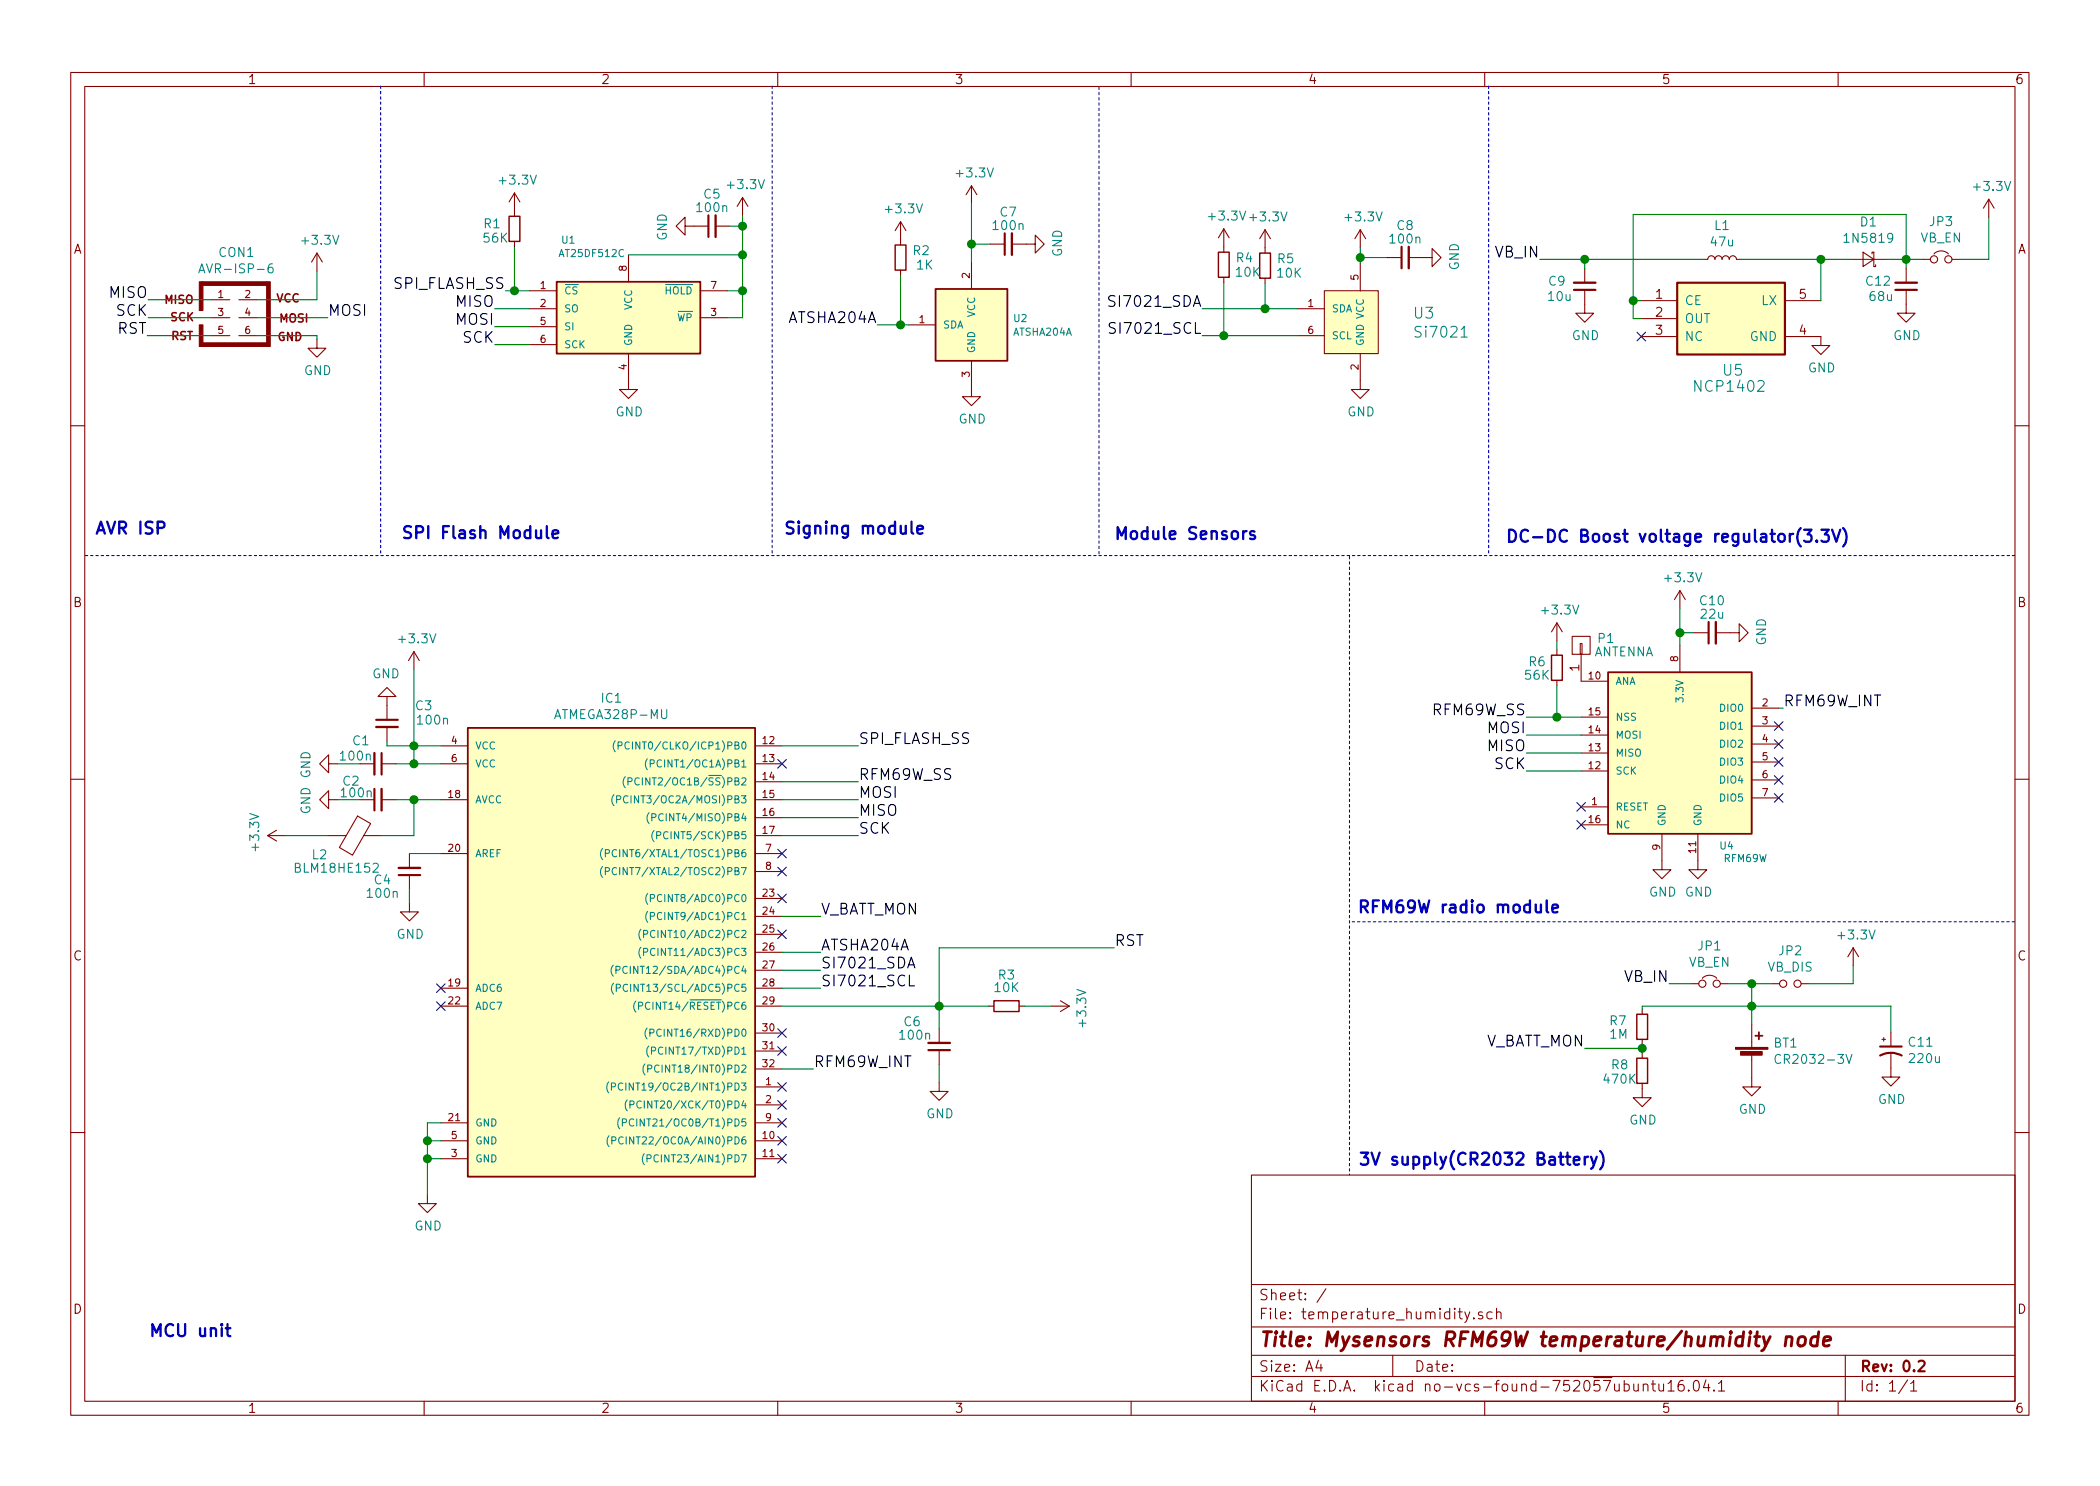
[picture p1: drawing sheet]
EESchema Schematic File Version 2
LIBS:power
LIBS:device
LIBS:transistors
LIBS:conn
LIBS:linear
LIBS:regul
LIBS:74xx
LIBS:cmos4000
LIBS:adc-dac
LIBS:memory
LIBS:xilinx
LIBS:microcontrollers
LIBS:dsp
LIBS:microchip
LIBS:analog_switches
LIBS:motorola
LIBS:texas
LIBS:intel
LIBS:audio
LIBS:interface
LIBS:digital-audio
LIBS:philips
LIBS:display
LIBS:cypress
LIBS:siliconi
LIBS:opto
LIBS:atmel
LIBS:contrib
LIBS:valves
LIBS:ncp1402
LIBS:mysensors_arduino
LIBS:mysensors_connectors
LIBS:mysensors_logic
LIBS:mysensors_mcu
LIBS:mysensors_memories
LIBS:mysensors_network
LIBS:mysensors_radios
LIBS:mysensors_regulators
LIBS:mysensors_security
LIBS:mysensors_sensors
EELAYER 26 0
EELAYER END
$Descr A4 11693 8268
encoding utf-8
Sheet 1 1
Title "Mysensors RFM69W temperature/humidity node"
Date ""
Rev "0.2"
Comp ""
Comment1 ""
Comment2 ""
Comment3 ""
Comment4 ""
$EndDescr
$Comp
L C_Small C4
U 1 1
P 2280 4845
F 0 "C4" H 2430 4895 50  0000 C CNN
F 1 "100n" H 2430 4970 50  0000 C CNN
F 2 "Capacitors_SMD:C_0603_HandSoldering" H 2372 4754 50  0001 L CNN
F 3 "" H 2280 4845 50  0000 C CNN
	1    2280 4845
	-1   0    0    1   
$EndComp
$Comp
L GND #PWR01
U 1 1
P 2280 5020
F 0 "#PWR01" H 2280 4770 50  0001 C CNN
F 1 "GND" H 2285 4847 50  0000 C CNN
F 2 "" H 2280 5020 50  0000 C CNN
F 3 "" H 2280 5020 50  0000 C CNN
	1    2280 5020
	1    0    0    -1  
$EndComp
$Comp
L C_Small C2
U 1 1
P 2105 4445
F 0 "C2" V 2205 4595 50  0000 C CNN
F 1 "100n" V 2140 4565 50  0000 C CNN
F 2 "Capacitors_SMD:C_0603_HandSoldering" H 2197 4354 50  0001 L CNN
F 3 "" H 2105 4445 50  0000 C CNN
	1    2105 4445
	0    -1   -1   0   
$EndComp
$Comp
L C_Small C3
U 1 1
P 2155 4020
F 0 "C3" H 2360 4120 50  0000 C CNN
F 1 "100n" H 2410 4040 50  0000 C CNN
F 2 "Capacitors_SMD:C_0603_HandSoldering" H 2247 3929 50  0001 L CNN
F 3 "" H 2155 4020 50  0000 C CNN
	1    2155 4020
	1    0    0    -1  
$EndComp
$Comp
L GND #PWR02
U 1 1
P 1880 4445
F 0 "#PWR02" H 1880 4195 50  0001 C CNN
F 1 "GND" H 1885 4272 50  0000 C CNN
F 2 "" H 1880 4445 50  0000 C CNN
F 3 "" H 1880 4445 50  0000 C CNN
	1    1880 4445
	0    1    1    0   
$EndComp
$Comp
L GND #PWR03
U 1 1
P 2380 6645
F 0 "#PWR03" H 2380 6395 50  0001 C CNN
F 1 "GND" H 2385 6472 50  0000 C CNN
F 2 "" H 2380 6645 50  0000 C CNN
F 3 "" H 2380 6645 50  0000 C CNN
	1    2380 6645
	1    0    0    -1  
$EndComp
$Comp
L R_Small R3
U 1 1
P 5605 5595
F 0 "R3" V 5430 5595 50  0000 C CNN
F 1 "10K" V 5500 5595 50  0000 C CNN
F 2 "Resistors_SMD:R_0603_HandSoldering" V 5501 5595 50  0001 C CNN
F 3 "" H 5605 5595 50  0000 C CNN
	1    5605 5595
	0    1    1    0   
$EndComp
$Comp
L C_Small C6
U 1 1
P 5230 5820
F 0 "C6" H 5380 5685 50  0000 C CNN
F 1 "100n" H 5365 5760 50  0000 C CNN
F 2 "Capacitors_SMD:C_0603_HandSoldering" H 5322 5729 50  0001 L CNN
F 3 "" H 5230 5820 50  0000 C CNN
	1    5230 5820
	-1   0    0    1   
$EndComp
$Comp
L GND #PWR04
U 1 1
P 5230 6020
F 0 "#PWR04" H 5230 5770 50  0001 C CNN
F 1 "GND" H 5235 5847 50  0000 C CNN
F 2 "" H 5230 6020 50  0000 C CNN
F 3 "" H 5230 6020 50  0000 C CNN
	1    5230 6020
	1    0    0    -1  
$EndComp
Text Label 4780 4345 0    60   ~ 0
RFM69W_SS
Text Label 4780 4445 0    60   ~ 0
MOSI
Text Label 4780 4545 0    60   ~ 0
MISO
Text Label 4780 4645 0    60   ~ 0
SCK
Text Label 4530 5945 0    60   ~ 0
RFM69W_INT
Text Notes 7555 5090 0    67   ~ 13
RFM69W radio module
Text Notes 7560 6495 0    67   ~ 13
3V supply(CR2032 Battery)
$Comp
L GND #PWR05
U 1 1
P 1765 1880
F 0 "#PWR05" H 1765 1630 50  0001 C CNN
F 1 "GND" H 1770 1707 50  0000 C CNN
F 2 "" H 1765 1880 50  0000 C CNN
F 3 "" H 1765 1880 50  0000 C CNN
	1    1765 1880
	1    0    0    -1  
$EndComp
Text Label 1825 1760 0    60   ~ 0
MOSI
Text Label 820  1860 2    60   ~ 0
RST
Text Label 825  1760 2    60   ~ 0
SCK
Text Label 825  1660 2    60   ~ 0
MISO
Text Label 6205 5270 0    60   ~ 0
RST
NoConn ~ 4355 4245
NoConn ~ 4355 6045
NoConn ~ 4355 6145
NoConn ~ 4355 6245
NoConn ~ 4355 6345
NoConn ~ 4355 6445
NoConn ~ 2455 5595
Text Notes 525  2980 0    67   ~ 13
AVR ISP
Text Notes 6200 3010 0    67   ~ 13
Module Sensors
Text Notes 825  7450 0    67   ~ 13
MCU unit
$Comp
L R_Small R6
U 1 1
P 8670 3710
F 0 "R6" H 8780 3680 50  0000 C CNN
F 1 "56K" H 8780 3755 50  0000 C CNN
F 2 "Resistors_SMD:R_0603_HandSoldering" V 8566 3710 50  0001 C CNN
F 3 "" H 8670 3710 50  0000 C CNN
	1    8670 3710
	-1   0    0    1   
$EndComp
$Comp
L GND #PWR06
U 1 1
P 9255 4785
F 0 "#PWR06" H 9255 4535 50  0001 C CNN
F 1 "GND" H 9260 4612 50  0000 C CNN
F 2 "" H 9255 4785 50  0000 C CNN
F 3 "" H 9255 4785 50  0000 C CNN
	1    9255 4785
	1    0    0    -1  
$EndComp
$Comp
L GND #PWR07
U 1 1
P 9455 4785
F 0 "#PWR07" H 9455 4535 50  0001 C CNN
F 1 "GND" H 9460 4612 50  0000 C CNN
F 2 "" H 9455 4785 50  0000 C CNN
F 3 "" H 9455 4785 50  0000 C CNN
	1    9455 4785
	1    0    0    -1  
$EndComp
$Comp
L +3.3V #PWR08
U 1 1
P 9355 3380
F 0 "#PWR08" H 9355 3230 50  0001 C CNN
F 1 "+3.3V" H 9370 3553 50  0000 C CNN
F 2 "" H 9355 3380 50  0000 C CNN
F 3 "" H 9355 3380 50  0000 C CNN
	1    9355 3380
	1    0    0    -1  
$EndComp
$Comp
L C_Small C10
U 1 1
P 9535 3515
F 0 "C10" V 9710 3515 50  0000 C CNN
F 1 "22u" V 9635 3515 50  0000 C CNN
F 2 "Capacitors_SMD:C_0603_HandSoldering" H 9627 3424 50  0001 L CNN
F 3 "" H 9535 3515 50  0000 C CNN
	1    9535 3515
	0    -1   -1   0   
$EndComp
$Comp
L GND #PWR09
U 1 1
P 9635 3515
F 0 "#PWR09" H 9635 3265 50  0001 C CNN
F 1 "GND" H 9640 3342 50  0000 C CNN
F 2 "" H 9635 3515 50  0000 C CNN
F 3 "" H 9635 3515 50  0000 C CNN
	1    9635 3515
	0    -1   -1   0   
$EndComp
$Comp
L AVR-ISP-6 CON1
U 1 1
P 1330 1760
F 0 "CON1" H 1317 2125 50  0000 C CNN
F 1 "AVR-ISP-6" H 1317 2034 50  0000 C CNN
F 2 "myfootprints:AVR_ISP_SMT_Small_02x03" V 810 1800 50  0001 C CNN
F 3 "" H 1305 1760 50  0000 C CNN
	1    1330 1760
	1    0    0    -1  
$EndComp
$Comp
L +3.3V #PWR010
U 1 1
P 8670 3560
F 0 "#PWR010" H 8670 3410 50  0001 C CNN
F 1 "+3.3V" H 8685 3733 50  0000 C CNN
F 2 "" H 8670 3560 50  0000 C CNN
F 3 "" H 8670 3560 50  0000 C CNN
	1    8670 3560
	1    0    0    -1  
$EndComp
Text Label 9930 3935 0    60   ~ 0
RFM69W_INT
NoConn ~ 8805 4485
NoConn ~ 9905 4035
NoConn ~ 9905 4135
NoConn ~ 9905 4235
NoConn ~ 9905 4335
$Comp
L CONN_01X01 P1
U 1 1
P 8805 3585
F 0 "P1" V 8840 3395 50  0000 L CNN
F 1 "ANTENNA" V 8765 3180 50  0000 L CNN
F 2 "myfootprints:1pin_smd_2mm" H 8805 3585 50  0001 C CNN
F 3 "" H 8805 3585 50  0000 C CNN
	1    8805 3585
	0    -1   -1   0   
$EndComp
$Comp
L ATMEGA328P-MU IC1
U 1 1
P 3355 5245
F 0 "IC1" H 3405 6612 50  0000 C CNN
F 1 "ATMEGA328P-MU" H 3405 6521 50  0000 C CNN
F 2 "Housings_DFN_QFN:QFN-32-1EP_5x5mm_Pitch0.5mm" H 3405 6520 50  0001 C CIN
F 3 "" H 3355 5245 50  0000 C CNN
	1    3355 5245
	1    0    0    -1  
$EndComp
$Comp
L RFM69HW U4
U 1 1
P 9355 3935
F 0 "U4" H 9615 3170 40  0000 C CNN
F 1 "RFM69W" H 9720 3100 40  0000 C CNN
F 2 "mysensors_radios:RFM69HW_SMD_Handsoldering" H 9355 3935 30  0001 C CIN
F 3 "" H 9355 3935 60  0000 C CNN
	1    9355 3935
	1    0    0    -1  
$EndComp
NoConn ~ 9905 4435
NoConn ~ 8805 4585
$Comp
L ATSHA204A U2
U 1 1
P 5610 1800
F 0 "U2" H 5639 1838 40  0000 L CNN
F 1 "ATSHA204A" H 5639 1762 40  0000 L CNN
F 2 "TO_SOT_Packages_SMD:SOT-23" H 5360 1800 30  0001 C CIN
F 3 "" H 5610 1800 60  0000 C CNN
	1    5610 1800
	1    0    0    -1  
$EndComp
$Comp
L C_Small C7
U 1 1
P 5615 1350
F 0 "C7" V 5790 1350 50  0000 C CNN
F 1 "100n" V 5715 1350 50  0000 C CNN
F 2 "Capacitors_SMD:C_0603_HandSoldering" H 5707 1259 50  0001 L CNN
F 3 "" H 5615 1350 50  0000 C CNN
	1    5615 1350
	0    -1   -1   0   
$EndComp
$Comp
L GND #PWR011
U 1 1
P 5715 1350
F 0 "#PWR011" H 5715 1100 50  0001 C CNN
F 1 "GND" H 5720 1177 50  0000 C CNN
F 2 "" H 5715 1350 50  0000 C CNN
F 3 "" H 5715 1350 50  0000 C CNN
	1    5715 1350
	0    -1   -1   0   
$EndComp
$Comp
L GND #PWR012
U 1 1
P 5410 2150
F 0 "#PWR012" H 5410 1900 50  0001 C CNN
F 1 "GND" H 5415 1977 50  0000 C CNN
F 2 "" H 5410 2150 50  0000 C CNN
F 3 "" H 5410 2150 50  0000 C CNN
	1    5410 2150
	1    0    0    -1  
$EndComp
Text Label 4885 1800 2    60   ~ 0
ATSHA204A
$Comp
L R_Small R2
U 1 1
P 5015 1425
F 0 "R2" H 4900 1390 50  0000 C CNN
F 1 "1K" H 4880 1470 50  0000 C CNN
F 2 "Resistors_SMD:R_0603_HandSoldering" V 4911 1425 50  0001 C CNN
F 3 "" H 5015 1425 50  0000 C CNN
	1    5015 1425
	-1   0    0    1   
$EndComp
Text Notes 4360 2980 0    67   ~ 13
Signing module
$Comp
L +3.3V #PWR013
U 1 1
P 5410 1125
F 0 "#PWR013" H 5410 975 50  0001 C CNN
F 1 "+3.3V" H 5425 1298 50  0000 C CNN
F 2 "" H 5410 1125 50  0000 C CNN
F 3 "" H 5410 1125 50  0000 C CNN
	1    5410 1125
	1    0    0    -1  
$EndComp
$Comp
L +3.3V #PWR014
U 1 1
P 5015 1325
F 0 "#PWR014" H 5015 1175 50  0001 C CNN
F 1 "+3.3V" H 5030 1498 50  0000 C CNN
F 2 "" H 5015 1325 50  0000 C CNN
F 3 "" H 5015 1325 50  0000 C CNN
	1    5015 1325
	1    0    0    -1  
$EndComp
$Comp
L +3.3V #PWR015
U 1 1
P 1765 1500
F 0 "#PWR015" H 1765 1350 50  0001 C CNN
F 1 "+3.3V" H 1780 1673 50  0000 C CNN
F 2 "" H 1765 1500 50  0000 C CNN
F 3 "" H 1765 1500 50  0000 C CNN
	1    1765 1500
	1    0    0    -1  
$EndComp
Text Label 8500 3985 2    60   ~ 0
RFM69W_SS
Text Label 8500 4085 2    60   ~ 0
MOSI
Text Label 8500 4185 2    60   ~ 0
MISO
Text Label 8500 4285 2    60   ~ 0
SCK
NoConn ~ 4355 4995
NoConn ~ 4355 5195
NoConn ~ 4355 4845
NoConn ~ 4355 4745
NoConn ~ 4355 5745
NoConn ~ 4355 5845
$Comp
L GND #PWR016
U 1 1
P 1880 4245
F 0 "#PWR016" H 1880 3995 50  0001 C CNN
F 1 "GND" H 1885 4072 50  0000 C CNN
F 2 "" H 1880 4245 50  0000 C CNN
F 3 "" H 1880 4245 50  0000 C CNN
	1    1880 4245
	0    1    1    0   
$EndComp
$Comp
L C_Small C1
U 1 1
P 2105 4245
F 0 "C1" V 1975 4150 50  0000 C CNN
F 1 "100n" V 2060 4120 50  0000 C CNN
F 2 "Capacitors_SMD:C_0603_HandSoldering" H 2197 4154 50  0001 L CNN
F 3 "" H 2105 4245 50  0000 C CNN
	1    2105 4245
	0    1    1    0   
$EndComp
$Comp
L Battery_Cell BT1
U 1 1
P 9755 5895
F 0 "BT1" H 9873 5991 50  0000 L CNN
F 1 "CR2032-3V" H 9873 5900 50  0000 L CNN
F 2 "myfootprints:CR2032_BATT-HOLDER_SMT_H2" V 9755 5955 50  0001 C CNN
F 3 "" V 9755 5955 50  0001 C CNN
	1    9755 5895
	1    0    0    -1  
$EndComp
$Comp
L GND #PWR017
U 1 1
P 9755 5995
F 0 "#PWR017" H 9755 5745 50  0001 C CNN
F 1 "GND" H 9760 5822 50  0000 C CNN
F 2 "" H 9755 5995 50  0000 C CNN
F 3 "" H 9755 5995 50  0000 C CNN
	1    9755 5995
	1    0    0    -1  
$EndComp
$Comp
L CP1_Small C11
U 1 1
P 10530 5840
F 0 "C11" H 10621 5886 50  0000 L CNN
F 1 "220u" H 10621 5795 50  0000 L CNN
F 2 "Capacitors_Tantalum_SMD:CP_Tantalum_Case-C_EIA-6032-28_Hand" H 10530 5840 50  0001 C CNN
F 3 "" H 10530 5840 50  0001 C CNN
	1    10530 5840
	1    0    0    -1  
$EndComp
$Comp
L GND #PWR018
U 1 1
P 10530 5940
F 0 "#PWR018" H 10530 5690 50  0001 C CNN
F 1 "GND" H 10535 5767 50  0000 C CNN
F 2 "" H 10530 5940 50  0000 C CNN
F 3 "" H 10530 5940 50  0000 C CNN
	1    10530 5940
	1    0    0    -1  
$EndComp
Text Label 4570 5295 0    60   ~ 0
ATSHA204A
$Comp
L Si7021 U3
U 1 1
P 7525 1760
F 0 "U3" H 7866 1788 60  0000 L CNN
F 1 "Si7021" H 7866 1682 60  0000 L CNN
F 2 "Housings_DFN_QFN:DFN-6-1EP_3x3mm_Pitch0.95mm" H 7866 1629 60  0001 L CNN
F 3 "" H 7575 1560 60  0000 C CNN
	1    7525 1760
	1    0    0    -1  
$EndComp
$Comp
L GND #PWR019
U 1 1
P 7575 2110
F 0 "#PWR019" H 7575 1860 50  0001 C CNN
F 1 "GND" H 7580 1937 50  0000 C CNN
F 2 "" H 7575 2110 50  0000 C CNN
F 3 "" H 7575 2110 50  0000 C CNN
	1    7575 2110
	1    0    0    -1  
$EndComp
$Comp
L +3.3V #PWR020
U 1 1
P 7575 1370
F 0 "#PWR020" H 7575 1220 50  0001 C CNN
F 1 "+3.3V" H 7590 1543 50  0000 C CNN
F 2 "" H 7575 1370 50  0000 C CNN
F 3 "" H 7575 1370 50  0000 C CNN
	1    7575 1370
	1    0    0    -1  
$EndComp
$Comp
L C_Small C8
U 1 1
P 7825 1425
F 0 "C8" V 8000 1425 50  0000 C CNN
F 1 "100n" V 7925 1425 50  0000 C CNN
F 2 "Capacitors_SMD:C_0603_HandSoldering" H 7917 1334 50  0001 L CNN
F 3 "" H 7825 1425 50  0000 C CNN
	1    7825 1425
	0    -1   -1   0   
$EndComp
$Comp
L GND #PWR021
U 1 1
P 7925 1425
F 0 "#PWR021" H 7925 1175 50  0001 C CNN
F 1 "GND" H 7930 1252 50  0000 C CNN
F 2 "" H 7925 1425 50  0000 C CNN
F 3 "" H 7925 1425 50  0000 C CNN
	1    7925 1425
	0    -1   -1   0   
$EndComp
$Comp
L R_Small R5
U 1 1
P 7045 1470
F 0 "R5" H 6930 1435 50  0000 C CNN
F 1 "10K" H 6910 1515 50  0000 C CNN
F 2 "Resistors_SMD:R_0603_HandSoldering" V 6941 1470 50  0001 C CNN
F 3 "" H 7045 1470 50  0000 C CNN
	1    7045 1470
	-1   0    0    1   
$EndComp
$Comp
L R_Small R4
U 1 1
P 6815 1465
F 0 "R4" H 6700 1430 50  0000 C CNN
F 1 "10K" H 6680 1510 50  0000 C CNN
F 2 "Resistors_SMD:R_0603_HandSoldering" V 6711 1465 50  0001 C CNN
F 3 "" H 6815 1465 50  0000 C CNN
	1    6815 1465
	-1   0    0    1   
$EndComp
$Comp
L +3.3V #PWR022
U 1 1
P 7045 1370
F 0 "#PWR022" H 7045 1220 50  0001 C CNN
F 1 "+3.3V" H 7060 1543 50  0000 C CNN
F 2 "" H 7045 1370 50  0000 C CNN
F 3 "" H 7045 1370 50  0000 C CNN
	1    7045 1370
	1    0    0    -1  
$EndComp
$Comp
L +3.3V #PWR023
U 1 1
P 6815 1365
F 0 "#PWR023" H 6815 1215 50  0001 C CNN
F 1 "+3.3V" H 6830 1538 50  0000 C CNN
F 2 "" H 6815 1365 50  0000 C CNN
F 3 "" H 6815 1365 50  0000 C CNN
	1    6815 1365
	1    0    0    -1  
$EndComp
Text Label 6695 1710 2    60   ~ 0
SI7021_SDA
Text Label 6695 1860 2    60   ~ 0
SI7021_SCL
Text Label 4570 5395 0    60   ~ 0
SI7021_SDA
Text Label 4570 5495 0    60   ~ 0
SI7021_SCL
$Comp
L +3.3V #PWR024
U 1 1
P 5855 5595
F 0 "#PWR024" H 5855 5445 50  0001 C CNN
F 1 "+3.3V" H 5870 5768 50  0000 C CNN
F 2 "" H 5855 5595 50  0000 C CNN
F 3 "" H 5855 5595 50  0000 C CNN
	1    5855 5595
	0    1    1    0   
$EndComp
$Comp
L NCP1402 U5
U 1 1
P 9640 1765
F 0 "U5" H 9650 1480 60  0000 C CNN
F 1 "NCP1402" H 9630 1390 60  0000 C CNN
F 2 "TO_SOT_Packages_SMD:SOT-23-5" H 9140 1865 60  0001 C CNN
F 3 "" H 9140 1865 60  0001 C CNN
	1    9640 1765
	1    0    0    -1  
$EndComp
$Comp
L GND #PWR025
U 1 1
P 10140 1865
F 0 "#PWR025" H 10140 1615 50  0001 C CNN
F 1 "GND" H 10145 1692 50  0000 C CNN
F 2 "" H 10140 1865 50  0000 C CNN
F 3 "" H 10140 1865 50  0000 C CNN
	1    10140 1865
	1    0    0    -1  
$EndComp
NoConn ~ 9140 1865
$Comp
L L_Small L1
U 1 1
P 9590 1435
F 0 "L1" V 9775 1435 50  0000 C CNN
F 1 "47u" V 9684 1435 50  0000 C CNN
F 2 "myfootprints:SDR0302" H 9590 1435 50  0001 C CNN
F 3 "" H 9590 1435 50  0001 C CNN
	1    9590 1435
	0    -1   -1   0   
$EndComp
$Comp
L C_Small C9
U 1 1
P 8825 1585
F 0 "C9" H 8980 1560 50  0000 C CNN
F 1 "10u" H 8965 1645 50  0000 C CNN
F 2 "Capacitors_SMD:C_0603_HandSoldering" H 8917 1494 50  0001 L CNN
F 3 "" H 8825 1585 50  0000 C CNN
	1    8825 1585
	-1   0    0    1   
$EndComp
$Comp
L GND #PWR026
U 1 1
P 8825 1685
F 0 "#PWR026" H 8825 1435 50  0001 C CNN
F 1 "GND" H 8830 1512 50  0000 C CNN
F 2 "" H 8825 1685 50  0000 C CNN
F 3 "" H 8825 1685 50  0000 C CNN
	1    8825 1685
	1    0    0    -1  
$EndComp
$Comp
L D_Schottky_Small D1
U 1 1
P 10405 1435
F 0 "D1" H 10405 1230 50  0000 C CNN
F 1 "1N5819" H 10405 1321 50  0000 C CNN
F 2 "Diodes_SMD:D_SOD-123" V 10405 1435 50  0001 C CNN
F 3 "" V 10405 1435 50  0001 C CNN
	1    10405 1435
	-1   0    0    1   
$EndComp
$Comp
L C_Small C12
U 1 1
P 10615 1585
F 0 "C12" H 10770 1560 50  0000 C CNN
F 1 "68u" H 10755 1645 50  0000 C CNN
F 2 "Capacitors_SMD:C_0603_HandSoldering" H 10707 1494 50  0001 L CNN
F 3 "" H 10615 1585 50  0000 C CNN
	1    10615 1585
	-1   0    0    1   
$EndComp
$Comp
L GND #PWR027
U 1 1
P 10615 1685
F 0 "#PWR027" H 10615 1435 50  0001 C CNN
F 1 "GND" H 10620 1512 50  0000 C CNN
F 2 "" H 10615 1685 50  0000 C CNN
F 3 "" H 10615 1685 50  0000 C CNN
	1    10615 1685
	1    0    0    -1  
$EndComp
$Comp
L +3.3V #PWR028
U 1 1
P 11075 1200
F 0 "#PWR028" H 11075 1050 50  0001 C CNN
F 1 "+3.3V" H 11090 1373 50  0000 C CNN
F 2 "" H 11075 1200 50  0000 C CNN
F 3 "" H 11075 1200 50  0000 C CNN
	1    11075 1200
	1    0    0    -1  
$EndComp
Text Label 8575 1435 2    60   ~ 0
VB_IN
Text Notes 8380 3025 0    67   ~ 13
DC-DC Boost voltage regulator(3.3V)
$Comp
L +3.3V #PWR029
U 1 1
P 2305 3720
F 0 "#PWR029" H 2305 3570 50  0001 C CNN
F 1 "+3.3V" H 2320 3893 50  0000 C CNN
F 2 "" H 2305 3720 50  0000 C CNN
F 3 "" H 2305 3720 50  0000 C CNN
	1    2305 3720
	1    0    0    -1  
$EndComp
$Comp
L GND #PWR030
U 1 1
P 2155 3920
F 0 "#PWR030" H 2155 3670 50  0001 C CNN
F 1 "GND" H 2160 3747 50  0000 C CNN
F 2 "" H 2155 3920 50  0000 C CNN
F 3 "" H 2155 3920 50  0000 C CNN
	1    2155 3920
	-1   0    0    1   
$EndComp
$Comp
L AT25DF512C U1
U 1 1
P 3500 1760
F 0 "U1" H 3165 2195 40  0000 C CNN
F 1 "AT25DF512C" H 3295 2120 40  0000 C CNN
F 2 "Housings_SOIC:SOIC-8_3.9x4.9mm_Pitch1.27mm" H 3500 1760 30  0001 C CIN
F 3 "" H 3500 1760 60  0000 C CNN
	1    3500 1760
	1    0    0    -1  
$EndComp
$Comp
L +3.3V #PWR031
U 1 1
P 4135 1190
F 0 "#PWR031" H 4135 1040 50  0001 C CNN
F 1 "+3.3V" H 4150 1363 50  0000 C CNN
F 2 "" H 4135 1190 50  0000 C CNN
F 3 "" H 4135 1190 50  0000 C CNN
	1    4135 1190
	1    0    0    -1  
$EndComp
$Comp
L C_Small C5
U 1 1
P 3965 1250
F 0 "C5" V 4140 1250 50  0000 C CNN
F 1 "100n" V 4065 1250 50  0000 C CNN
F 2 "Capacitors_SMD:C_0603_HandSoldering" H 4057 1159 50  0001 L CNN
F 3 "" H 3965 1250 50  0000 C CNN
	1    3965 1250
	0    -1   -1   0   
$EndComp
$Comp
L GND #PWR032
U 1 1
P 3865 1250
F 0 "#PWR032" H 3865 1000 50  0001 C CNN
F 1 "GND" H 3870 1077 50  0000 C CNN
F 2 "" H 3865 1250 50  0000 C CNN
F 3 "" H 3865 1250 50  0000 C CNN
	1    3865 1250
	0    1    1    0   
$EndComp
$Comp
L GND #PWR033
U 1 1
P 3500 2110
F 0 "#PWR033" H 3500 1860 50  0001 C CNN
F 1 "GND" H 3505 1937 50  0000 C CNN
F 2 "" H 3500 2110 50  0000 C CNN
F 3 "" H 3500 2110 50  0000 C CNN
	1    3500 2110
	1    0    0    -1  
$EndComp
$Comp
L R_Small R1
U 1 1
P 2865 1265
F 0 "R1" H 2990 1240 50  0000 C CNN
F 1 "56K" H 2970 1320 50  0000 C CNN
F 2 "Resistors_SMD:R_0603_HandSoldering" V 2761 1265 50  0001 C CNN
F 3 "" H 2865 1265 50  0000 C CNN
	1    2865 1265
	-1   0    0    1   
$EndComp
$Comp
L +3.3V #PWR034
U 1 1
P 2865 1165
F 0 "#PWR034" H 2865 1015 50  0001 C CNN
F 1 "+3.3V" H 2880 1338 50  0000 C CNN
F 2 "" H 2865 1165 50  0000 C CNN
F 3 "" H 2865 1165 50  0000 C CNN
	1    2865 1165
	1    0    0    -1  
$EndComp
Text Label 2815 1610 2    60   ~ 0
SPI_FLASH_SS
Text Label 2755 1810 2    60   ~ 0
MOSI
Text Label 2755 1710 2    60   ~ 0
MISO
Text Label 2755 1910 2    60   ~ 0
SCK
Text Label 4780 4145 0    60   ~ 0
SPI_FLASH_SS
Text Notes 2230 3005 0    67   ~ 13
SPI Flash Module
$Comp
L R_Small R7
U 1 1
P 9145 5710
F 0 "R7" H 9280 5680 50  0000 C CNN
F 1 "1M" H 9275 5755 50  0000 C CNN
F 2 "Resistors_SMD:R_0603_HandSoldering" V 9041 5710 50  0001 C CNN
F 3 "" H 9145 5710 50  0000 C CNN
	1    9145 5710
	-1   0    0    1   
$EndComp
$Comp
L R_Small R8
U 1 1
P 9145 5955
F 0 "R8" H 9270 5925 50  0000 C CNN
F 1 "470K" H 9270 6005 50  0000 C CNN
F 2 "Resistors_SMD:R_0603_HandSoldering" V 9041 5955 50  0001 C CNN
F 3 "" H 9145 5955 50  0000 C CNN
	1    9145 5955
	-1   0    0    1   
$EndComp
$Comp
L GND #PWR035
U 1 1
P 9145 6055
F 0 "#PWR035" H 9145 5805 50  0001 C CNN
F 1 "GND" H 9150 5882 50  0000 C CNN
F 2 "" H 9145 6055 50  0000 C CNN
F 3 "" H 9145 6055 50  0000 C CNN
	1    9145 6055
	1    0    0    -1  
$EndComp
Text Label 8825 5830 2    60   ~ 0
V_BATT_MON
Text Label 9295 5470 2    60   ~ 0
VB_IN
$Comp
L Ferrite_Bead L2
U 1 1
P 1975 4645
F 0 "L2" V 2080 4450 50  0000 C CNN
F 1 "BLM18HE152" V 2155 4545 50  0000 C CNN
F 2 "Resistors_SMD:R_0603_HandSoldering" V 1905 4645 50  0001 C CNN
F 3 "" H 1975 4645 50  0001 C CNN
	1    1975 4645
	0    1    1    0   
$EndComp
$Comp
L +3.3V #PWR036
U 1 1
P 1590 4645
F 0 "#PWR036" H 1590 4495 50  0001 C CNN
F 1 "+3.3V" H 1605 4818 50  0000 C CNN
F 2 "" H 1590 4645 50  0000 C CNN
F 3 "" H 1590 4645 50  0000 C CNN
	1    1590 4645
	0    -1   -1   0   
$EndComp
Text Label 4570 5095 0    60   ~ 0
V_BATT_MON
Wire Wire Line
	2455 4745 2280 4745
Wire Wire Line
	2280 4945 2280 5020
Wire Wire Line
	2205 4445 2455 4445
Wire Wire Line
	2205 4245 2455 4245
Connection ~ 2305 4245
Wire Wire Line
	2155 4145 2455 4145
Connection ~ 2305 4145
Connection ~ 2305 4445
Wire Wire Line
	2155 4145 2155 4120
Wire Wire Line
	2005 4445 1880 4445
Wire Wire Line
	2455 6245 2380 6245
Wire Wire Line
	2380 6245 2380 6645
Wire Wire Line
	2455 6445 2380 6445
Connection ~ 2380 6445
Wire Wire Line
	2455 6345 2380 6345
Connection ~ 2380 6345
Wire Wire Line
	5705 5595 5855 5595
Wire Wire Line
	4355 5595 5505 5595
Wire Wire Line
	5230 5270 5230 5720
Connection ~ 5230 5595
Wire Wire Line
	5230 5920 5230 6020
Wire Wire Line
	4355 4645 4780 4645
Wire Wire Line
	4355 4545 4780 4545
Wire Wire Line
	4355 4445 4780 4445
Wire Wire Line
	4355 4345 4780 4345
Wire Wire Line
	4355 5945 4530 5945
Wire Wire Line
	1180 1660 825  1660
Wire Wire Line
	1180 1760 825  1760
Wire Wire Line
	1180 1860 820  1860
Wire Wire Line
	1430 1760 1825 1760
Wire Wire Line
	5230 5270 6205 5270
Wire Wire Line
	9355 3380 9355 3585
Wire Wire Line
	9435 3515 9355 3515
Connection ~ 9355 3515
Wire Notes Line
	475  3085 11220 3085
Wire Wire Line
	1430 1860 1765 1860
Wire Wire Line
	1765 1860 1765 1880
Wire Wire Line
	1430 1660 1765 1660
Wire Wire Line
	1765 1660 1765 1500
Wire Wire Line
	8670 3810 8670 3985
Connection ~ 8670 3985
Wire Wire Line
	8670 3610 8670 3560
Wire Wire Line
	9905 3935 9930 3935
Wire Wire Line
	5410 1125 5410 1450
Wire Wire Line
	5515 1350 5410 1350
Connection ~ 5410 1350
Wire Wire Line
	4885 1800 5060 1800
Wire Wire Line
	5015 1525 5015 1800
Connection ~ 5015 1800
Wire Wire Line
	8500 3985 8805 3985
Wire Wire Line
	8805 4085 8500 4085
Wire Wire Line
	8805 4185 8500 4185
Wire Wire Line
	8805 4285 8500 4285
Wire Wire Line
	2005 4245 1880 4245
Wire Wire Line
	10530 5595 10530 5740
Wire Wire Line
	4355 5295 4570 5295
Wire Wire Line
	7575 1370 7575 1460
Wire Wire Line
	7725 1425 7575 1425
Connection ~ 7575 1425
Wire Wire Line
	6695 1710 7225 1710
Wire Wire Line
	7045 1710 7045 1570
Wire Wire Line
	6695 1860 7225 1860
Wire Wire Line
	6815 1860 6815 1565
Connection ~ 7045 1710
Connection ~ 6815 1860
Wire Wire Line
	4355 5395 4570 5395
Wire Wire Line
	4355 5495 4570 5495
Wire Wire Line
	9095 1765 9140 1765
Wire Wire Line
	9095 1185 9095 1765
Wire Wire Line
	9095 1665 9140 1665
Wire Wire Line
	8575 1435 9490 1435
Wire Wire Line
	8825 1485 8825 1435
Connection ~ 8825 1435
Wire Wire Line
	9690 1435 10305 1435
Wire Wire Line
	10140 1665 10140 1435
Connection ~ 10140 1435
Wire Wire Line
	10505 1435 10710 1435
Wire Wire Line
	10615 1185 10615 1485
Wire Wire Line
	9095 1185 10615 1185
Connection ~ 10615 1435
Connection ~ 9095 1665
Wire Notes Line
	8290 470  8290 3085
Wire Notes Line
	6120 475  6120 3085
Wire Notes Line
	4300 470  4300 3085
Wire Notes Line
	7515 3090 7515 6535
Wire Notes Line
	7530 5125 11220 5125
Wire Wire Line
	4135 1760 4050 1760
Wire Wire Line
	4135 1190 4135 1760
Wire Wire Line
	4135 1610 4050 1610
Wire Wire Line
	3500 1410 4135 1410
Connection ~ 4135 1610
Connection ~ 4135 1410
Wire Wire Line
	4065 1250 4135 1250
Connection ~ 4135 1250
Wire Wire Line
	2815 1610 2950 1610
Wire Wire Line
	2950 1710 2755 1710
Wire Wire Line
	2950 1810 2755 1810
Wire Wire Line
	2950 1910 2755 1910
Wire Wire Line
	2865 1365 2865 1610
Connection ~ 2865 1610
Wire Notes Line
	2120 470  2120 3085
Wire Wire Line
	4355 4145 4780 4145
Wire Wire Line
	9145 5810 9145 5855
Connection ~ 9145 5830
Wire Wire Line
	9145 5610 9145 5595
Wire Wire Line
	9145 5595 10530 5595
Connection ~ 9755 5595
Wire Wire Line
	2305 3720 2305 4245
Wire Wire Line
	2305 4445 2305 4645
Wire Wire Line
	2305 4645 2125 4645
Wire Wire Line
	1590 4645 1825 4645
Wire Wire Line
	9145 5830 8825 5830
NoConn ~ 2455 5495
Wire Wire Line
	4355 5095 4570 5095
$Comp
L Jumper_NO_Small JP2
U 1 1
P 9970 5470
F 0 "JP2" H 9970 5655 50  0000 C CNN
F 1 "VB_DIS" H 9970 5564 50  0000 C CNN
F 2 "Resistors_SMD:R_0402" H 9970 5470 50  0001 C CNN
F 3 "" H 9970 5470 50  0001 C CNN
	1    9970 5470
	1    0    0    -1  
$EndComp
$Comp
L Jumper_NC_Small JP1
U 1 1
P 9520 5470
F 0 "JP1" H 9520 5682 50  0000 C CNN
F 1 "VB_EN" H 9520 5591 50  0000 C CNN
F 2 "Resistors_SMD:R_0402" H 9520 5470 50  0001 C CNN
F 3 "" H 9520 5470 50  0001 C CNN
	1    9520 5470
	1    0    0    -1  
$EndComp
Wire Wire Line
	9755 5470 9755 5695
Wire Wire Line
	9620 5470 9870 5470
Connection ~ 9755 5470
Wire Wire Line
	9420 5470 9295 5470
$Comp
L Jumper_NC_Small JP3
U 1 1
P 10810 1435
F 0 "JP3" H 10810 1647 50  0000 C CNN
F 1 "VB_EN" H 10810 1556 50  0000 C CNN
F 2 "Resistors_SMD:R_0402" H 10810 1435 50  0001 C CNN
F 3 "" H 10810 1435 50  0001 C CNN
	1    10810 1435
	1    0    0    -1  
$EndComp
Wire Wire Line
	10910 1435 11075 1435
Wire Wire Line
	11075 1435 11075 1200
$Comp
L +3.3V #PWR037
U 1 1
P 10320 5370
F 0 "#PWR037" H 10320 5220 50  0001 C CNN
F 1 "+3.3V" H 10335 5543 50  0000 C CNN
F 2 "" H 10320 5370 50  0000 C CNN
F 3 "" H 10320 5370 50  0000 C CNN
	1    10320 5370
	1    0    0    -1  
$EndComp
Wire Wire Line
	10070 5470 10320 5470
Wire Wire Line
	10320 5470 10320 5370
$EndSCHEMATC
